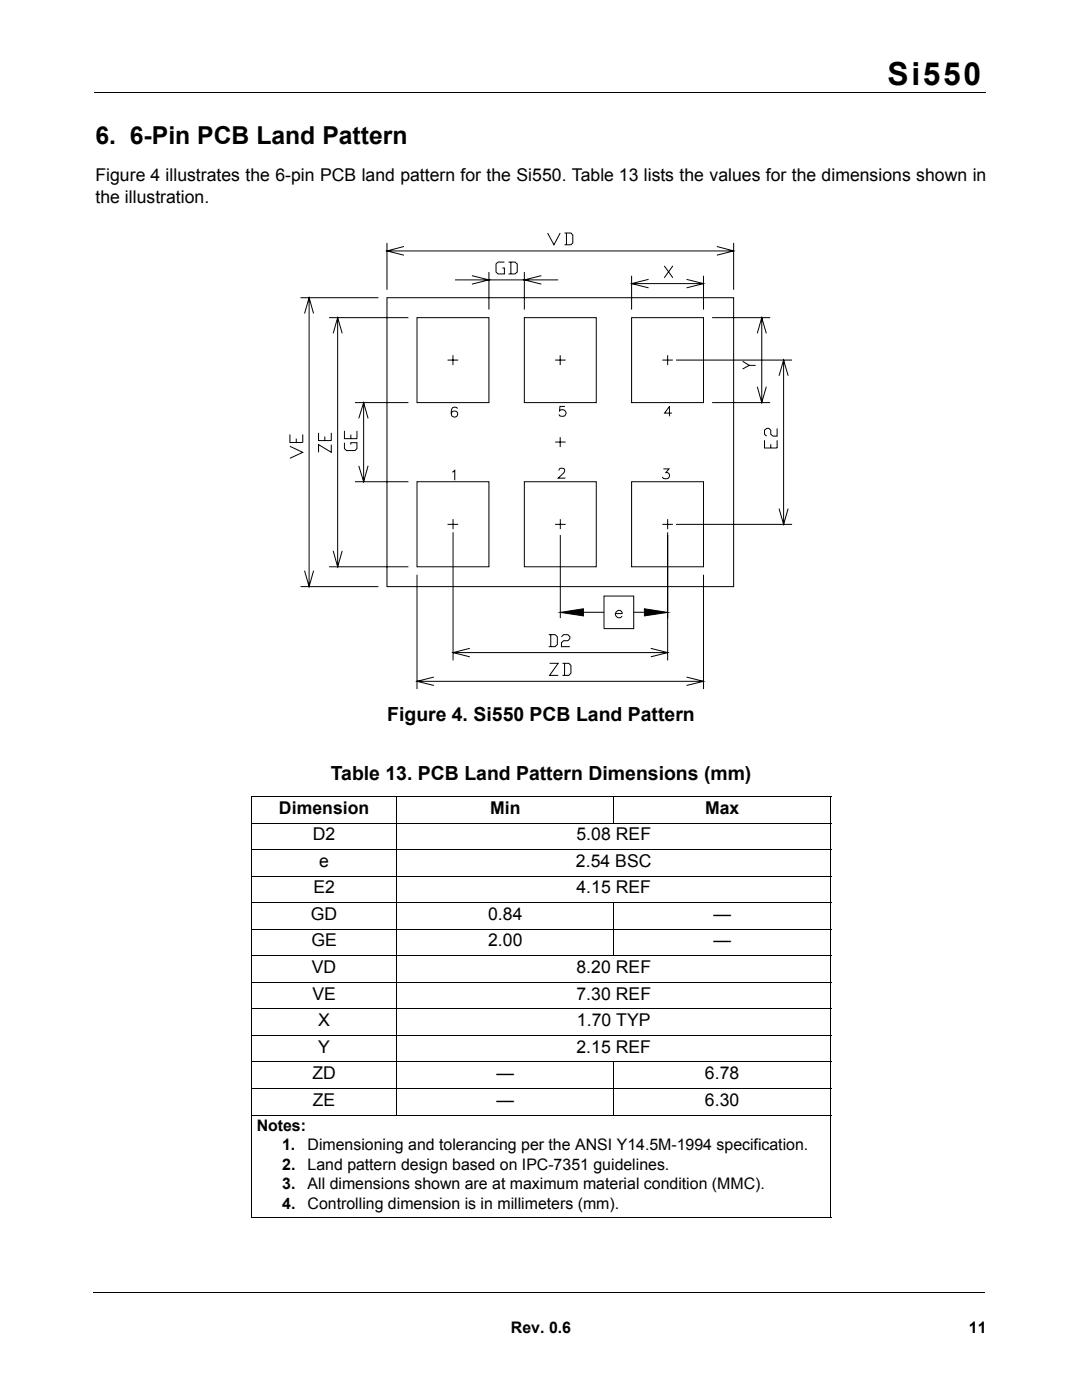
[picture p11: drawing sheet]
<svg xmlns="http://www.w3.org/2000/svg" width="216mm" height="279mm" viewBox="0 0 216 279" stroke-linecap="round" stroke-linejoin="round" font-family="sans-serif">
<path d="M18.8 18.4h177.8M18.6 257.9h177.8" fill="none" stroke="#000" stroke-width=".2"/>
<path d="M19 259.6h30.7v14.7h-30.7z" fill="#fff"/>
<g fill="none" stroke="#000" stroke-width=".2">
<path d="M50.1 159h115.7M50.2 159.1v83.8M79.2 158.9v63.7M122.5 158.9v5.5M165.7 159.1v83.8M50.1 164.3h115.7M50.1 169.6h115.7M50.1 174.9h115.7M50.1 180.2h115.7M50.1 185.5h115.7M50.1 190.8h115.7M50.1 196.1h115.7"/>
<path d="M122.5 180.1v10.7M50.1 201.4h115.7M50.1 206.7h115.7M50.1 211.9h115.7M50.1 217.2h115.7M122.5 211.9v10.7M50.1 222.5h115.7M50.1 243h115.7"/>
</g>
<path d="M57.4 46.1h101.1v91.8h-101.1z" fill="#fff"/>
<g fill="none" stroke="#000" stroke-width=".2">
<path d="M60 59.4h15.5M61.7 59.4v57.7M77.2 59.4h69.2v57.7h-69.2zM77.2 48.5v9.3M77.2 50.1h69.2M80.6 49.2l-3.4 .9 3.4 .8M90.8 55.9h20.6M94.2 55l3.4 .9-3.4 .8M97.6 54.3v7.5M100.6 52.3h-1.2l-.4 .4v1.6l.4 .4h1.2v-1.2h-.4M101.5 52.3h1.2l.5 .4v1.6l-.5 .4h-1.2M101.9 52.3v2.4"/>
<path d="M104.6 54.3v7.5M108 55l-3.4 .9 3.4 .8M109.3 46.5l1.2 2.4 1.3-2.4M112.6 46.5h1.3l.4 .4v1.6l-.4 .4h-1.3M113 46.5v2.4M126 55v6.8M126 56.6h14.4M129.4 55.8l-3.4 .8 3.4 .8M132.5 53.1l1.8 2.3M134.3 53.1l-1.8 2.3M137 55.8l3.4 .8-3.4 .8M140.4 55v6.8"/>
<path d="M143 49.2l3.4 .9-3.4 .8M146.4 48.5v9.3M60.8 62.6l.9-3.2 .9 3.2M65.7 63.4h15.8M66.5 66.5l.9-3.1 .9 3.1M67.4 63.4v49.7M83.2 63.4h14.4v16.9h-14.4zM89.3 71.9h2.1M90.4 70.9v2M104.6 63.4h14.4v16.9h-14.4zM110.8 71.9h2.1M111.8 70.9v2"/>
<path d="M126 63.4h14.4v16.9h-14.4zM132.2 71.9h2.1M133.2 70.9v2M134.9 71.9h23.2M140.4 63.4h.1M142.1 63.4h11.6M148.2 72.1l1.3 .8M150.8 72.9h-1.3l-1.3 .7M151.1 66.5l.9-3.1 .9 3.1M151.1 77.2l.9 3.1 .9-3.1M152 63.4v16.9M155.4 75l1-3.1 .9 3.1"/>
<path d="M156.4 71.9v32.7M57.8 89.1l2.6 1.2-2.6 1.2M57.8 86.7v1.6h2.6v-1.6M59.1 87.5v.8M63.6 86.4v1.5h2.5v-1.5M64.8 87.1v.8M66.1 88.7v1.6l-2.5-1.6v1.6M68.7 88.3v1.2l.4 .4h1.7l.4-.4v-1.2h-1.2v.4M68.7 86v1.5h2.5v-1.5M70 86.7v.8M70.8 80.3h10.7M70.8 96.1h10.7"/>
<path d="M71.6 83.5l1-3.2 .8 3.2M71.6 93l1 3.1 .8-3.1M72.6 80.3v15.8M83.2 96.1h14.4v17h-14.4zM90.3 94.2l.4-.3v1.9M91.2 81.6a.66 .66 0 0 0-.9-.3 1.49 1.49 0 0 0 0 1.8 .65 .65 0 0 0 1-.3 .65 .65 0 0 0-.5-.8 .65 .65 0 0 0-.8 .6M104.6 96.1h14.4v17h-14.4zM110.8 88.2h2.1M111.5 93.9l.2-.4h.6a.54 .54 0 0 1 .4 .4 .54 .54 0 0 1-.3 .5l-1 1h1.4M111.8 87.2v2M112.7 81.1h-1v.9a.69 .69 0 0 1 1.2 .2 .69 .69 0 0 1-.8 .9l-.4-.1-.2-.3M126 96.1h14.4v17h-14.4z"/>
<path d="M132.4 93.6h1.1l-.6 .7a.65 .65 0 0 1 .7 .7 .65 .65 0 0 1-.9 .5h-.3l-.2-.3M134.1 82.4h-1.5l1-1.3v2M140.4 80.3h.1M142.1 80.3h11.6M152.5 87.9v1.5h2.6v-1.5M153.8 88.6v.8M155.1 85.5v1.5h-.8l-.5-.3v-.8l-.4-.4h-.4l-.5 .4v.8l.5 .3M60 117.1h15.5M60.8 113.9l.9 3.2 .9-3.2M65.7 113.1h15.8M66.5 109.9l.9 3.2 .9-3.2M83.2 114.7v22.8"/>
<path d="M89.3 104.6h2.1M90.4 103.6v2M90.4 106.2v25.6M110.8 104.6h2.1M111.8 103.6v2M111.8 106.8v16.6M120.5 119h5.9v6.5h-5.9zM132.2 104.6h2.1M133.2 103.6v2M133.2 106.2v25.6M134.9 104.6h23.2M140.4 114.7v22.8"/>
<path d="M140.4 113.1h.1M155.4 101.5l1 3.1 .9-3.1M83.2 136h57.2M86.6 135.1l-3.4 .9 3.4 .8M90.4 130.2h42.8M93.7 129.4l-3.3 .8 3.3 .9M109.5 126.7h1.3l.4 .4v1.5l-.4 .5h-1.3M109.7 132.4h1.7l-1.7 2.4h1.7M109.9 126.7v2.4M111.8 122.2l4.6-.7v1.4zM112 127.1l.5-.4h.8l.4 .4v.3l-.4 .5h-.8l-.5 .4v.8h1.7M112.2 132.4h1.3l.4 .4v1.6l-.4 .4h-1.3"/>
<path d="M112.6 132.4v2.4M116.4 122.2h4.1M122.8 122.4h1.3a.71 .71 0 0 0-1.1-.4 .71 .71 0 0 0 .2 1.2 .68 .68 0 0 0 .9-.2M126.4 122.2h2.2M128.6 121.5l4.6 .7-4.6 .7zM129.9 129.4l3.3 .8-3.3 .9M137 135.1l3.4 .9-3.4 .8"/>
</g>
<path d="M111.8 122.2l4.6-.7v1.4zM128.6 121.5l4.6 .7-4.6 .7z" fill="#000"/>
<text font-size="6.3" x="177.1" y="16.9">Si550</text>
<text font-size="4.9" x="19" y="28.7">6. 6-Pin PCB Land Pattern</text>
<g font-size="3.9">
<text x="77.3" y="144">Figure 4. Si550 PCB Land Pattern</text>
<text x="66" y="155.6">Table 13. PCB Land Pattern Dimensions (mm)</text>
</g>
<g font-size="3.5">
<text x="19" y="36.2">Figure 4 illustrates the 6-pin PCB land pattern for the Si550. Table 13 lists the values for the dimensions shown in</text>
<text x="19" y="40.4">the illustration.</text>
<text x="55.7" y="162.4">Dimension</text>
<text x="62.4" y="167.7">D2</text>
<text x="97.8" y="162.4">Min</text>
<text x="115" y="167.7">5.08 REF</text>
<text x="140.7" y="162.4">Max</text>
<text x="63.7" y="173">e</text>
<text x="114.9" y="173">2.54 BSC</text>
<text x="62.5" y="178.3">E2</text>
<text x="115" y="178.3">4.15 REF</text>
<text x="62" y="183.6">GD</text>
<text x="97.4" y="183.6">0.84</text>
<text x="142.3" y="183.6">—</text>
<text x="62.1" y="188.9">GE</text>
<text x="97.4" y="188.9">2.00</text>
<text x="142.3" y="188.9">—</text>
<text x="62.2" y="194.2">VD</text>
<text x="115" y="194.2">8.20 REF</text>
<text x="62.3" y="199.5">VE</text>
<text x="115" y="199.5">7.30 REF</text>
<text x="63.5" y="204.8">X</text>
<text x="115.1" y="204.8">1.70 TYP</text>
<text x="62.3" y="215.3">ZD</text>
<text x="63.5" y="210.1">Y</text>
<text x="99.1" y="215.3">—</text>
<text x="115" y="210.1">2.15 REF</text>
<text x="140.7" y="215.3">6.78</text>
<text x="62.4" y="220.6">ZE</text>
<text x="99.1" y="220.6">—</text>
<text x="140.7" y="220.6">6.30</text>
</g>
<g font-size="3.2">
<text x="51.2" y="225.7">Notes:</text>
<text x="56.3" y="229.6">1.</text>
<text x="56.3" y="233.4">2.</text>
<text x="61.4" y="229.6">Dimensioning and tolerancing per the ANSI Y14.5M-1994 specification.</text>
<text x="61.4" y="233.4">Land pattern design based on IPC-7351 guidelines.</text>
<text x="56.3" y="237.3">3.</text>
<text x="61.4" y="237.3">All dimensions shown are at maximum material condition (MMC).</text>
<text x="56.3" y="241.2">4.</text>
<text x="61.4" y="241.2">Controlling dimension is in millimeters (mm).</text>
<text x="102" y="266">Rev. 0.6</text>
<text x="193.3" y="266">11</text>
</g>
</svg>
